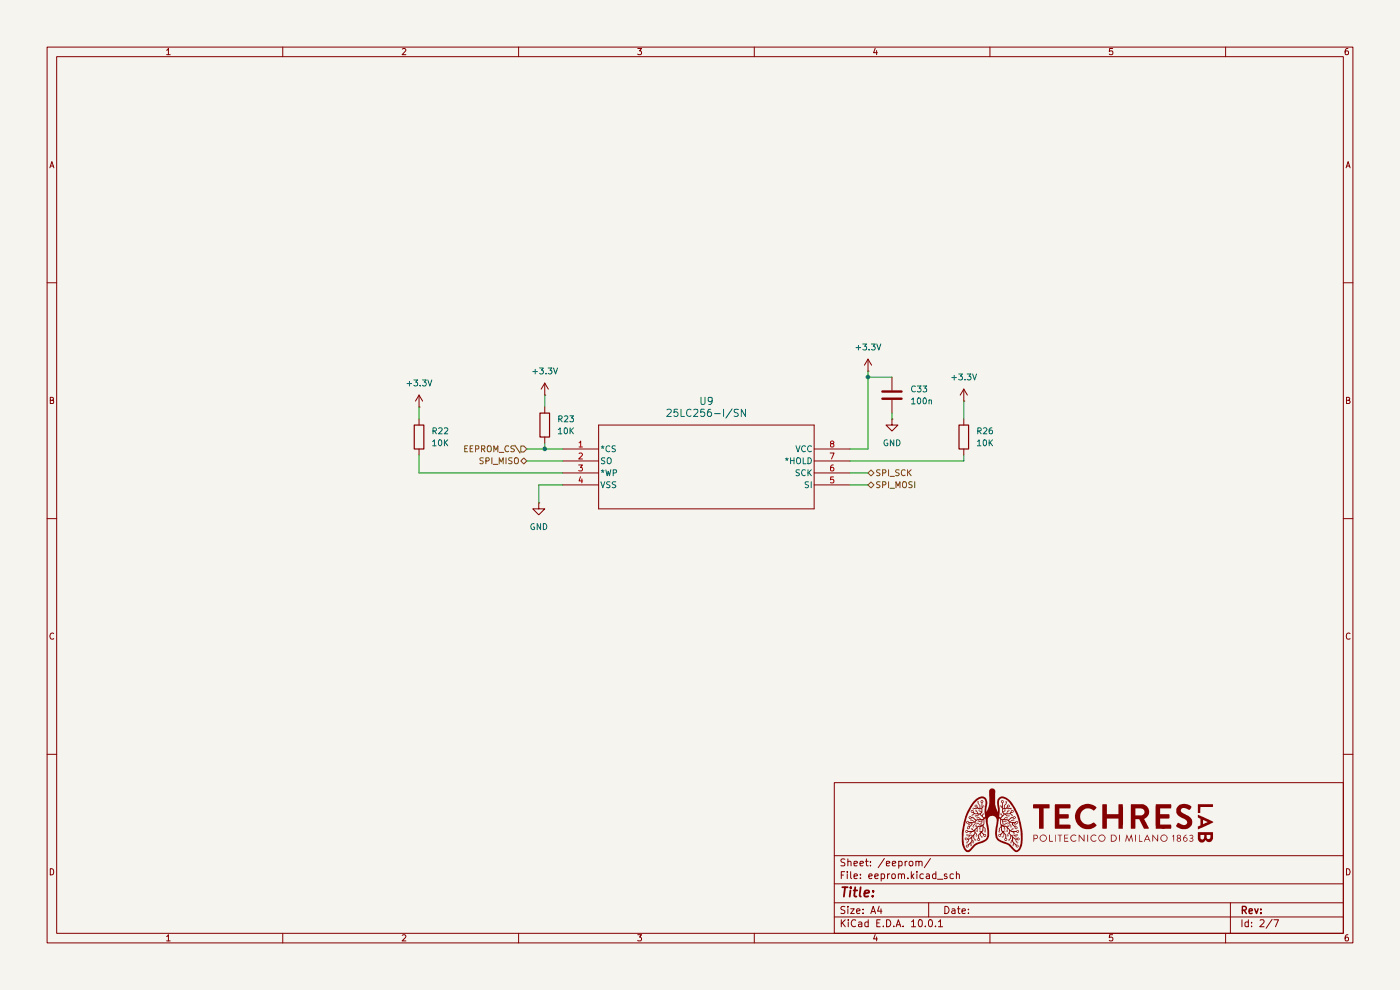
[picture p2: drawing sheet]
(kicad_sch
 (version 20260306)
 (generator "eeschema")
 (generator_version "10.0")
 (paper "A4")
 (lib_symbols
  (symbol "25LC256-ISN:25LC256-I_SN"
   (pin_names
    (offset 0.254)) (exclude_from_sim no) (in_bom yes) (on_board yes)
   (in_pos_files yes)
   (duplicate_pin_numbers_are_jumpers no)
   (property "Reference" "U" (at 30.48 10.16 0) (show_name no) (do_not_autoplace no) (effects (font (size 1.524 1.524))))
   (property "Value" "25LC256-I/SN" (at 30.48 7.62 0) (show_name no) (do_not_autoplace no) (effects (font (size 1.524 1.524))))
   (property "Footprint" "SOIC8-N_MC_MCH" (at 0 0 0) (show_name no) (do_not_autoplace no) (hide yes) (effects (font (size 1.27 1.27)
    (italic yes))))
   (property "Datasheet" "25LC256-I/SN" (at 0 0 0) (show_name no) (do_not_autoplace no) (hide yes) (effects (font (size 1.27 1.27)
    (italic yes))))
   (property "Description" "" (at 0 0 0) (show_name no) (do_not_autoplace no) (hide yes) (effects (font (size 1.27 1.27))))
   (property "ki_locked" "" (at 0 0 0) (show_name no) (do_not_autoplace no) (effects (font (size 1.27 1.27))))
   (symbol "25LC256-I_SN_0_1"
    (polyline (pts (xy 7.62 5.08) (xy 7.62 -12.7)) (stroke (width 0.127) (type default)) (fill (type none)))
    (polyline (pts (xy 7.62 -12.7) (xy 53.34 -12.7)) (stroke (width 0.127) (type default)) (fill (type none)))
    (polyline (pts (xy 53.34 5.08) (xy 7.62 5.08)) (stroke (width 0.127) (type default)) (fill (type none)))
    (polyline (pts (xy 53.34 -12.7) (xy 53.34 5.08)) (stroke (width 0.127) (type default)) (fill (type none)))
    (pin unspecified line (at 0 0 0) (length 7.62) (name "*CS" (effects (font (size 1.27 1.27)))) (number "1" (effects (font (size 1.27 1.27)))))
    (pin unspecified line (at 0 -2.54 0) (length 7.62) (name "SO" (effects (font (size 1.27 1.27)))) (number "2" (effects (font (size 1.27 1.27)))))
    (pin unspecified line (at 0 -5.08 0) (length 7.62) (name "*WP" (effects (font (size 1.27 1.27)))) (number "3" (effects (font (size 1.27 1.27)))))
    (pin unspecified line (at 0 -7.62 0) (length 7.62) (name "VSS" (effects (font (size 1.27 1.27)))) (number "4" (effects (font (size 1.27 1.27)))))
    (pin unspecified line (at 60.96 -7.62 180) (length 7.62) (name "SI" (effects (font (size 1.27 1.27)))) (number "5" (effects (font (size 1.27 1.27)))))
    (pin unspecified line (at 60.96 -5.08 180) (length 7.62) (name "SCK" (effects (font (size 1.27 1.27)))) (number "6" (effects (font (size 1.27 1.27)))))
    (pin unspecified line (at 60.96 -2.54 180) (length 7.62) (name "*HOLD" (effects (font (size 1.27 1.27)))) (number "7" (effects (font (size 1.27 1.27)))))
    (pin unspecified line (at 60.96 0 180) (length 7.62) (name "VCC" (effects (font (size 1.27 1.27)))) (number "8" (effects (font (size 1.27 1.27))))))
   (embedded_fonts no))
  (symbol "Device:C"
   (pin_numbers (hide yes))
   (pin_names
    (offset 0.254)) (exclude_from_sim no) (in_bom yes) (on_board yes)
   (in_pos_files yes)
   (duplicate_pin_numbers_are_jumpers no)
   (property "Reference" "C" (at 0.635 2.54 0) (show_name no) (do_not_autoplace no) (effects (font (size 1.27 1.27)) (justify left)))
   (property "Value" "C" (at 0.635 -2.54 0) (show_name no) (do_not_autoplace no) (effects (font (size 1.27 1.27)) (justify left)))
   (property "Footprint" "" (at 0.9652 -3.81 0) (show_name no) (do_not_autoplace no) (hide yes) (effects (font (size 1.27 1.27))))
   (property "Datasheet" "" (at 0 0 0) (show_name no) (do_not_autoplace no) (hide yes) (effects (font (size 1.27 1.27))))
   (property "Description" "Unpolarized capacitor" (at 0 0 0) (show_name no) (do_not_autoplace no) (hide yes) (effects (font (size 1.27 1.27))))
   (symbol "C_0_1"
    (polyline (pts (xy -2.032 0.762) (xy 2.032 0.762)) (stroke (width 0.508) (type default)) (fill (type none)))
    (polyline (pts (xy -2.032 -0.762) (xy 2.032 -0.762)) (stroke (width 0.508) (type default)) (fill (type none))))
   (symbol "C_1_1"
    (pin passive line (at 0 3.81 270) (length 2.794) (name "" (effects (font (size 1.27 1.27)))) (number "1" (effects (font (size 1.27 1.27)))))
    (pin passive line (at 0 -3.81 90) (length 2.794) (name "" (effects (font (size 1.27 1.27)))) (number "2" (effects (font (size 1.27 1.27))))))
   (embedded_fonts no))
  (symbol "Device:R"
   (pin_numbers (hide yes))
   (pin_names
    (offset 0)) (exclude_from_sim no) (in_bom yes) (on_board yes)
   (in_pos_files yes)
   (duplicate_pin_numbers_are_jumpers no)
   (property "Reference" "R" (at 2.032 0 90) (show_name no) (do_not_autoplace no) (effects (font (size 1.27 1.27))))
   (property "Value" "R" (at 0 0 90) (show_name no) (do_not_autoplace no) (effects (font (size 1.27 1.27))))
   (property "Footprint" "" (at -1.778 0 90) (show_name no) (do_not_autoplace no) (hide yes) (effects (font (size 1.27 1.27))))
   (property "Datasheet" "" (at 0 0 0) (show_name no) (do_not_autoplace no) (hide yes) (effects (font (size 1.27 1.27))))
   (property "Description" "Resistor" (at 0 0 0) (show_name no) (do_not_autoplace no) (hide yes) (effects (font (size 1.27 1.27))))
   (symbol "R_0_1"
    (rectangle (start -1.016 -2.54) (end 1.016 2.54) (stroke (width 0.254) (type default)) (fill (type none))))
   (symbol "R_1_1"
    (pin passive line (at 0 3.81 270) (length 1.27) (name "" (effects (font (size 1.27 1.27)))) (number "1" (effects (font (size 1.27 1.27)))))
    (pin passive line (at 0 -3.81 90) (length 1.27) (name "" (effects (font (size 1.27 1.27)))) (number "2" (effects (font (size 1.27 1.27))))))
   (embedded_fonts no))
  (symbol "power:+3.3V"
   (power global)
   (pin_numbers (hide yes))
   (pin_names
    (offset 0) (hide yes)) (exclude_from_sim no) (in_bom yes) (on_board yes)
   (in_pos_files yes)
   (duplicate_pin_numbers_are_jumpers no)
   (property "Reference" "#PWR" (at 0 -3.81 0) (show_name no) (do_not_autoplace no) (hide yes) (effects (font (size 1.27 1.27))))
   (property "Value" "+3.3V" (at 0 3.556 0) (show_name no) (do_not_autoplace no) (effects (font (size 1.27 1.27))))
   (property "Footprint" "" (at 0 0 0) (show_name no) (do_not_autoplace no) (hide yes) (effects (font (size 1.27 1.27))))
   (property "Datasheet" "" (at 0 0 0) (show_name no) (do_not_autoplace no) (hide yes) (effects (font (size 1.27 1.27))))
   (property "Description" "Power symbol creates a global label with name \"+3.3V\"" (at 0 0 0) (show_name no) (do_not_autoplace no) (hide yes) (effects (font (size 1.27 1.27))))
   (symbol "+3.3V_0_1"
    (polyline (pts (xy -0.762 1.27) (xy 0 2.54)) (stroke (width 0) (type default)) (fill (type none)))
    (polyline (pts (xy 0 2.54) (xy 0.762 1.27)) (stroke (width 0) (type default)) (fill (type none)))
    (polyline (pts (xy 0 0) (xy 0 2.54)) (stroke (width 0) (type default)) (fill (type none))))
   (symbol "+3.3V_1_1"
    (pin power_in line (at 0 0 90) (length 0) (name "" (effects (font (size 1.27 1.27)))) (number "1" (effects (font (size 1.27 1.27))))))
   (embedded_fonts no))
  (symbol "power:GND"
   (power global)
   (pin_numbers (hide yes))
   (pin_names
    (offset 0) (hide yes)) (exclude_from_sim no) (in_bom yes) (on_board yes)
   (in_pos_files yes)
   (duplicate_pin_numbers_are_jumpers no)
   (property "Reference" "#PWR" (at 0 -6.35 0) (show_name no) (do_not_autoplace no) (hide yes) (effects (font (size 1.27 1.27))))
   (property "Value" "GND" (at 0 -3.81 0) (show_name no) (do_not_autoplace no) (effects (font (size 1.27 1.27))))
   (property "Footprint" "" (at 0 0 0) (show_name no) (do_not_autoplace no) (hide yes) (effects (font (size 1.27 1.27))))
   (property "Datasheet" "" (at 0 0 0) (show_name no) (do_not_autoplace no) (hide yes) (effects (font (size 1.27 1.27))))
   (property "Description" "Power symbol creates a global label with name \"GND\" , ground" (at 0 0 0) (show_name no) (do_not_autoplace no) (hide yes) (effects (font (size 1.27 1.27))))
   (symbol "GND_0_1"
    (polyline (pts (xy 0 0) (xy 0 -1.27) (xy 1.27 -1.27) (xy 0 -2.54) (xy -1.27 -1.27) (xy 0 -1.27)) (stroke (width 0) (type default)) (fill (type none))))
   (symbol "GND_1_1"
    (pin power_in line (at 0 0 270) (length 0) (name "" (effects (font (size 1.27 1.27)))) (number "1" (effects (font (size 1.27 1.27))))))
   (embedded_fonts no)))
 (junction
  (at 115.57 101.6)
  (diameter 0)
  (color 0 0 0 0))
 (junction
  (at 184.15 86.36)
  (diameter 0)
  (color 0 0 0 0))
 (wire
  (pts (xy 88.9 106.68) (xy 88.9 102.87))
  (stroke (width 0) (type default)))
 (wire
  (pts (xy 115.57 90.17) (xy 115.57 92.71))
  (stroke (width 0) (type default)))
 (wire
  (pts (xy 184.15 85.09) (xy 184.15 86.36))
  (stroke (width 0) (type default)))
 (wire
  (pts (xy 180.34 104.14) (xy 204.47 104.14))
  (stroke (width 0) (type default)))
 (wire
  (pts (xy 115.57 100.33) (xy 115.57 101.6))
  (stroke (width 0) (type default)))
 (wire
  (pts (xy 189.23 93.98) (xy 189.23 95.25))
  (stroke (width 0) (type default)))
 (wire
  (pts (xy 111.76 104.14) (xy 119.38 104.14))
  (stroke (width 0) (type default)))
 (wire
  (pts (xy 180.34 101.6) (xy 184.15 101.6))
  (stroke (width 0) (type default)))
 (wire
  (pts (xy 111.76 101.6) (xy 115.57 101.6))
  (stroke (width 0) (type default)))
 (wire
  (pts (xy 204.47 91.44) (xy 204.47 95.25))
  (stroke (width 0) (type default)))
 (wire
  (pts (xy 180.34 109.22) (xy 184.15 109.22))
  (stroke (width 0) (type default)))
 (wire
  (pts (xy 184.15 86.36) (xy 184.15 101.6))
  (stroke (width 0) (type default)))
 (wire
  (pts (xy 114.3 113.03) (xy 114.3 109.22))
  (stroke (width 0) (type default)))
 (wire
  (pts (xy 204.47 104.14) (xy 204.47 102.87))
  (stroke (width 0) (type default)))
 (wire
  (pts (xy 114.3 109.22) (xy 119.38 109.22))
  (stroke (width 0) (type default)))
 (wire
  (pts (xy 88.9 92.71) (xy 88.9 95.25))
  (stroke (width 0) (type default)))
 (wire
  (pts (xy 180.34 106.68) (xy 184.15 106.68))
  (stroke (width 0) (type default)))
 (wire
  (pts (xy 119.38 106.68) (xy 88.9 106.68))
  (stroke (width 0) (type default)))
 (wire
  (pts (xy 184.15 86.36) (xy 189.23 86.36))
  (stroke (width 0) (type default)))
 (wire
  (pts (xy 115.57 101.6) (xy 119.38 101.6))
  (stroke (width 0) (type default)))
 (hierarchical_label "SPI_MISO"
  (shape bidirectional)
  (at 111.76 104.14 180)
  (effects (font (size 1.27 1.27)) (justify right)))
 (hierarchical_label "SPI_MOSI"
  (shape bidirectional)
  (at 184.15 109.22 0)
  (effects (font (size 1.27 1.27)) (justify left)))
 (hierarchical_label "EEPROM_CS\\"
  (shape input)
  (at 111.76 101.6 180)
  (effects (font (size 1.27 1.27)) (justify right)))
 (hierarchical_label "SPI_SCK"
  (shape bidirectional)
  (at 184.15 106.68 0)
  (effects (font (size 1.27 1.27)) (justify left)))
 (symbol
  (lib_id "power:+3.3V")
  (at 115.57 90.17 0)
  (unit 1)
  (body_style 1)
  (exclude_from_sim no)
  (in_bom yes)
  (on_board yes)
  (in_pos_files yes)
  (dnp no)
  (fields_autoplaced yes)
  (property "Reference" "#PWR087" (at 115.57 93.98 0) (hide yes) (show_name no) (do_not_autoplace no) (effects (font (size 1.27 1.27))))
  (property "Value" "+3.3V" (at 115.57 85.09 0) (show_name no) (do_not_autoplace no) (effects (font (size 1.27 1.27))))
  (property "Footprint" "" (at 115.57 90.17 0) (hide yes) (show_name no) (do_not_autoplace no) (effects (font (size 1.27 1.27))))
  (property "Datasheet" "" (at 115.57 90.17 0) (hide yes) (show_name no) (do_not_autoplace no) (effects (font (size 1.27 1.27))))
  (property "Description" "Power symbol creates a global label with name \"+3.3V\"" (at 115.57 90.17 0) (hide yes) (show_name no) (do_not_autoplace no) (effects (font (size 1.27 1.27))))
  (pin "1"))
 (symbol
  (lib_id "power:+3.3V")
  (at 204.47 91.44 0)
  (unit 1)
  (body_style 1)
  (exclude_from_sim no)
  (in_bom yes)
  (on_board yes)
  (in_pos_files yes)
  (dnp no)
  (fields_autoplaced yes)
  (property "Reference" "#PWR093" (at 204.47 95.25 0) (hide yes) (show_name no) (do_not_autoplace no) (effects (font (size 1.27 1.27))))
  (property "Value" "+3.3V" (at 204.47 86.36 0) (show_name no) (do_not_autoplace no) (effects (font (size 1.27 1.27))))
  (property "Footprint" "" (at 204.47 91.44 0) (hide yes) (show_name no) (do_not_autoplace no) (effects (font (size 1.27 1.27))))
  (property "Datasheet" "" (at 204.47 91.44 0) (hide yes) (show_name no) (do_not_autoplace no) (effects (font (size 1.27 1.27))))
  (property "Description" "Power symbol creates a global label with name \"+3.3V\"" (at 204.47 91.44 0) (hide yes) (show_name no) (do_not_autoplace no) (effects (font (size 1.27 1.27))))
  (pin "1"))
 (symbol
  (lib_id "power:+3.3V")
  (at 184.15 85.09 0)
  (unit 1)
  (body_style 1)
  (exclude_from_sim no)
  (in_bom yes)
  (on_board yes)
  (in_pos_files yes)
  (dnp no)
  (fields_autoplaced yes)
  (property "Reference" "#PWR091" (at 184.15 88.9 0) (hide yes) (show_name no) (do_not_autoplace no) (effects (font (size 1.27 1.27))))
  (property "Value" "+3.3V" (at 184.15 80.01 0) (show_name no) (do_not_autoplace no) (effects (font (size 1.27 1.27))))
  (property "Footprint" "" (at 184.15 85.09 0) (hide yes) (show_name no) (do_not_autoplace no) (effects (font (size 1.27 1.27))))
  (property "Datasheet" "" (at 184.15 85.09 0) (hide yes) (show_name no) (do_not_autoplace no) (effects (font (size 1.27 1.27))))
  (property "Description" "Power symbol creates a global label with name \"+3.3V\"" (at 184.15 85.09 0) (hide yes) (show_name no) (do_not_autoplace no) (effects (font (size 1.27 1.27))))
  (pin "1"))
 (symbol
  (lib_id "25LC256-ISN:25LC256-I_SN")
  (at 119.38 101.6 0)
  (unit 1)
  (body_style 1)
  (exclude_from_sim no)
  (in_bom yes)
  (on_board yes)
  (in_pos_files yes)
  (dnp no)
  (fields_autoplaced yes)
  (property "Reference" "U9" (at 149.86 91.44 0) (show_name no) (do_not_autoplace no) (effects (font (size 1.524 1.524))))
  (property "Value" "25LC256-I/SN" (at 149.86 93.98 0) (show_name no) (do_not_autoplace no) (effects (font (size 1.524 1.524))))
  (property "Footprint" "25LC256-ISN:SOIC8-N_MC_MCH" (at 119.38 101.6 0) (hide yes) (show_name no) (do_not_autoplace no) (effects (font (size 1.27 1.27)
    (italic yes))))
  (property "Datasheet" "25LC256-I/SN" (at 119.38 101.6 0) (hide yes) (show_name no) (do_not_autoplace no) (effects (font (size 1.27 1.27)
    (italic yes))))
  (property "Description" "" (at 119.38 101.6 0) (hide yes) (show_name no) (do_not_autoplace no) (effects (font (size 1.27 1.27))))
  (property "JLC" "C84670" (at 119.38 101.6 0) (hide yes) (show_name no) (do_not_autoplace no) (effects (font (size 1.27 1.27))))
  (property "LCSC Part #" "" (at 119.38 101.6 0) (hide yes) (show_name no) (do_not_autoplace no) (effects (font (size 1.27 1.27))))
  (pin "5")
  (pin "2")
  (pin "8")
  (pin "1")
  (pin "6")
  (pin "7")
  (pin "3")
  (pin "4"))
 (symbol
  (lib_id "power:GND")
  (at 114.3 113.03 0)
  (unit 1)
  (body_style 1)
  (exclude_from_sim no)
  (in_bom yes)
  (on_board yes)
  (in_pos_files yes)
  (dnp no)
  (fields_autoplaced yes)
  (property "Reference" "#PWR086" (at 114.3 119.38 0) (hide yes) (show_name no) (do_not_autoplace no) (effects (font (size 1.27 1.27))))
  (property "Value" "GND" (at 114.3 118.11 0) (show_name no) (do_not_autoplace no) (effects (font (size 1.27 1.27))))
  (property "Footprint" "" (at 114.3 113.03 0) (hide yes) (show_name no) (do_not_autoplace no) (effects (font (size 1.27 1.27))))
  (property "Datasheet" "" (at 114.3 113.03 0) (hide yes) (show_name no) (do_not_autoplace no) (effects (font (size 1.27 1.27))))
  (property "Description" "Power symbol creates a global label with name \"GND\" , ground" (at 114.3 113.03 0) (hide yes) (show_name no) (do_not_autoplace no) (effects (font (size 1.27 1.27))))
  (pin "1"))
 (symbol
  (lib_id "power:GND")
  (at 189.23 95.25 0)
  (unit 1)
  (body_style 1)
  (exclude_from_sim no)
  (in_bom yes)
  (on_board yes)
  (in_pos_files yes)
  (dnp no)
  (fields_autoplaced yes)
  (property "Reference" "#PWR0107" (at 189.23 101.6 0) (hide yes) (show_name no) (do_not_autoplace no) (effects (font (size 1.27 1.27))))
  (property "Value" "GND" (at 189.23 100.33 0) (show_name no) (do_not_autoplace no) (effects (font (size 1.27 1.27))))
  (property "Footprint" "" (at 189.23 95.25 0) (hide yes) (show_name no) (do_not_autoplace no) (effects (font (size 1.27 1.27))))
  (property "Datasheet" "" (at 189.23 95.25 0) (hide yes) (show_name no) (do_not_autoplace no) (effects (font (size 1.27 1.27))))
  (property "Description" "Power symbol creates a global label with name \"GND\" , ground" (at 189.23 95.25 0) (hide yes) (show_name no) (do_not_autoplace no) (effects (font (size 1.27 1.27))))
  (pin "1"))
 (symbol
  (lib_id "Device:R")
  (at 204.47 99.06 0)
  (unit 1)
  (body_style 1)
  (exclude_from_sim no)
  (in_bom yes)
  (on_board yes)
  (in_pos_files yes)
  (dnp no)
  (fields_autoplaced yes)
  (property "Reference" "R26" (at 207.01 97.7899 0) (show_name no) (do_not_autoplace no) (effects (font (size 1.27 1.27)) (justify left)))
  (property "Value" "10K" (at 207.01 100.3299 0) (show_name no) (do_not_autoplace no) (effects (font (size 1.27 1.27)) (justify left)))
  (property "Footprint" "Resistor_SMD:R_1206_3216Metric_Pad1.30x1.75mm_HandSolder" (at 202.692 99.06 90) (hide yes) (show_name no) (do_not_autoplace no) (effects (font (size 1.27 1.27))))
  (property "Datasheet" "" (at 204.47 99.06 0) (hide yes) (show_name no) (do_not_autoplace no) (effects (font (size 1.27 1.27))))
  (property "Description" "Resistor" (at 204.47 99.06 0) (hide yes) (show_name no) (do_not_autoplace no) (effects (font (size 1.27 1.27))))
  (property "JLC" "C1489" (at 204.47 99.06 0) (hide yes) (show_name no) (do_not_autoplace no) (effects (font (size 1.27 1.27))))
  (property "LCSC Part #" "" (at 204.47 99.06 0) (hide yes) (show_name no) (do_not_autoplace no) (effects (font (size 1.27 1.27))))
  (pin "2")
  (pin "1"))
 (symbol
  (lib_id "Device:R")
  (at 88.9 99.06 0)
  (unit 1)
  (body_style 1)
  (exclude_from_sim no)
  (in_bom yes)
  (on_board yes)
  (in_pos_files yes)
  (dnp no)
  (fields_autoplaced yes)
  (property "Reference" "R22" (at 91.44 97.7899 0) (show_name no) (do_not_autoplace no) (effects (font (size 1.27 1.27)) (justify left)))
  (property "Value" "10K" (at 91.44 100.3299 0) (show_name no) (do_not_autoplace no) (effects (font (size 1.27 1.27)) (justify left)))
  (property "Footprint" "Resistor_SMD:R_1206_3216Metric_Pad1.30x1.75mm_HandSolder" (at 87.122 99.06 90) (hide yes) (show_name no) (do_not_autoplace no) (effects (font (size 1.27 1.27))))
  (property "Datasheet" "" (at 88.9 99.06 0) (hide yes) (show_name no) (do_not_autoplace no) (effects (font (size 1.27 1.27))))
  (property "Description" "Resistor" (at 88.9 99.06 0) (hide yes) (show_name no) (do_not_autoplace no) (effects (font (size 1.27 1.27))))
  (property "LCSC Part #" "" (at 88.9 99.06 0) (hide yes) (show_name no) (do_not_autoplace no) (effects (font (size 1.27 1.27))))
  (pin "2")
  (pin "1"))
 (symbol
  (lib_id "Device:R")
  (at 115.57 96.52 0)
  (unit 1)
  (body_style 1)
  (exclude_from_sim no)
  (in_bom yes)
  (on_board yes)
  (in_pos_files yes)
  (dnp no)
  (fields_autoplaced yes)
  (property "Reference" "R23" (at 118.11 95.2499 0) (show_name no) (do_not_autoplace no) (effects (font (size 1.27 1.27)) (justify left)))
  (property "Value" "10K" (at 118.11 97.7899 0) (show_name no) (do_not_autoplace no) (effects (font (size 1.27 1.27)) (justify left)))
  (property "Footprint" "Resistor_SMD:R_1206_3216Metric_Pad1.30x1.75mm_HandSolder" (at 113.792 96.52 90) (hide yes) (show_name no) (do_not_autoplace no) (effects (font (size 1.27 1.27))))
  (property "Datasheet" "" (at 115.57 96.52 0) (hide yes) (show_name no) (do_not_autoplace no) (effects (font (size 1.27 1.27))))
  (property "Description" "Resistor" (at 115.57 96.52 0) (hide yes) (show_name no) (do_not_autoplace no) (effects (font (size 1.27 1.27))))
  (property "JLC" "C1489" (at 115.57 96.52 0) (hide yes) (show_name no) (do_not_autoplace no) (effects (font (size 1.27 1.27))))
  (property "LCSC Part #" "" (at 115.57 96.52 0) (hide yes) (show_name no) (do_not_autoplace no) (effects (font (size 1.27 1.27))))
  (pin "2")
  (pin "1"))
 (symbol
  (lib_id "Device:C")
  (at 189.23 90.17 0)
  (unit 1)
  (body_style 1)
  (exclude_from_sim no)
  (in_bom yes)
  (on_board yes)
  (in_pos_files yes)
  (dnp no)
  (fields_autoplaced yes)
  (property "Reference" "C33" (at 193.04 88.8999 0) (show_name no) (do_not_autoplace no) (effects (font (size 1.27 1.27)) (justify left)))
  (property "Value" "100n" (at 193.04 91.4399 0) (show_name no) (do_not_autoplace no) (effects (font (size 1.27 1.27)) (justify left)))
  (property "Footprint" "Capacitor_SMD:C_1206_3216Metric_Pad1.33x1.80mm_HandSolder" (at 190.1952 93.98 0) (hide yes) (show_name no) (do_not_autoplace no) (effects (font (size 1.27 1.27))))
  (property "Datasheet" "" (at 189.23 90.17 0) (hide yes) (show_name no) (do_not_autoplace no) (effects (font (size 1.27 1.27))))
  (property "Description" "Unpolarized capacitor" (at 189.23 90.17 0) (hide yes) (show_name no) (do_not_autoplace no) (effects (font (size 1.27 1.27))))
  (property "VRATE" "16" (at 189.23 90.17 0) (hide yes) (show_name no) (do_not_autoplace no) (effects (font (size 1.27 1.27))))
  (property "JLC" "C24497" (at 189.23 90.17 0) (hide yes) (show_name no) (do_not_autoplace no) (effects (font (size 1.27 1.27))))
  (property "LCSC Part #" "" (at 189.23 90.17 0) (hide yes) (show_name no) (do_not_autoplace no) (effects (font (size 1.27 1.27))))
  (pin "1")
  (pin "2"))
 (symbol
  (lib_id "power:+3.3V")
  (at 88.9 92.71 0)
  (unit 1)
  (body_style 1)
  (exclude_from_sim no)
  (in_bom yes)
  (on_board yes)
  (in_pos_files yes)
  (dnp no)
  (fields_autoplaced yes)
  (property "Reference" "#PWR082" (at 88.9 96.52 0) (hide yes) (show_name no) (do_not_autoplace no) (effects (font (size 1.27 1.27))))
  (property "Value" "+3.3V" (at 88.9 87.63 0) (show_name no) (do_not_autoplace no) (effects (font (size 1.27 1.27))))
  (property "Footprint" "" (at 88.9 92.71 0) (hide yes) (show_name no) (do_not_autoplace no) (effects (font (size 1.27 1.27))))
  (property "Datasheet" "" (at 88.9 92.71 0) (hide yes) (show_name no) (do_not_autoplace no) (effects (font (size 1.27 1.27))))
  (property "Description" "Power symbol creates a global label with name \"+3.3V\"" (at 88.9 92.71 0) (hide yes) (show_name no) (do_not_autoplace no) (effects (font (size 1.27 1.27))))
  (pin "1")))
